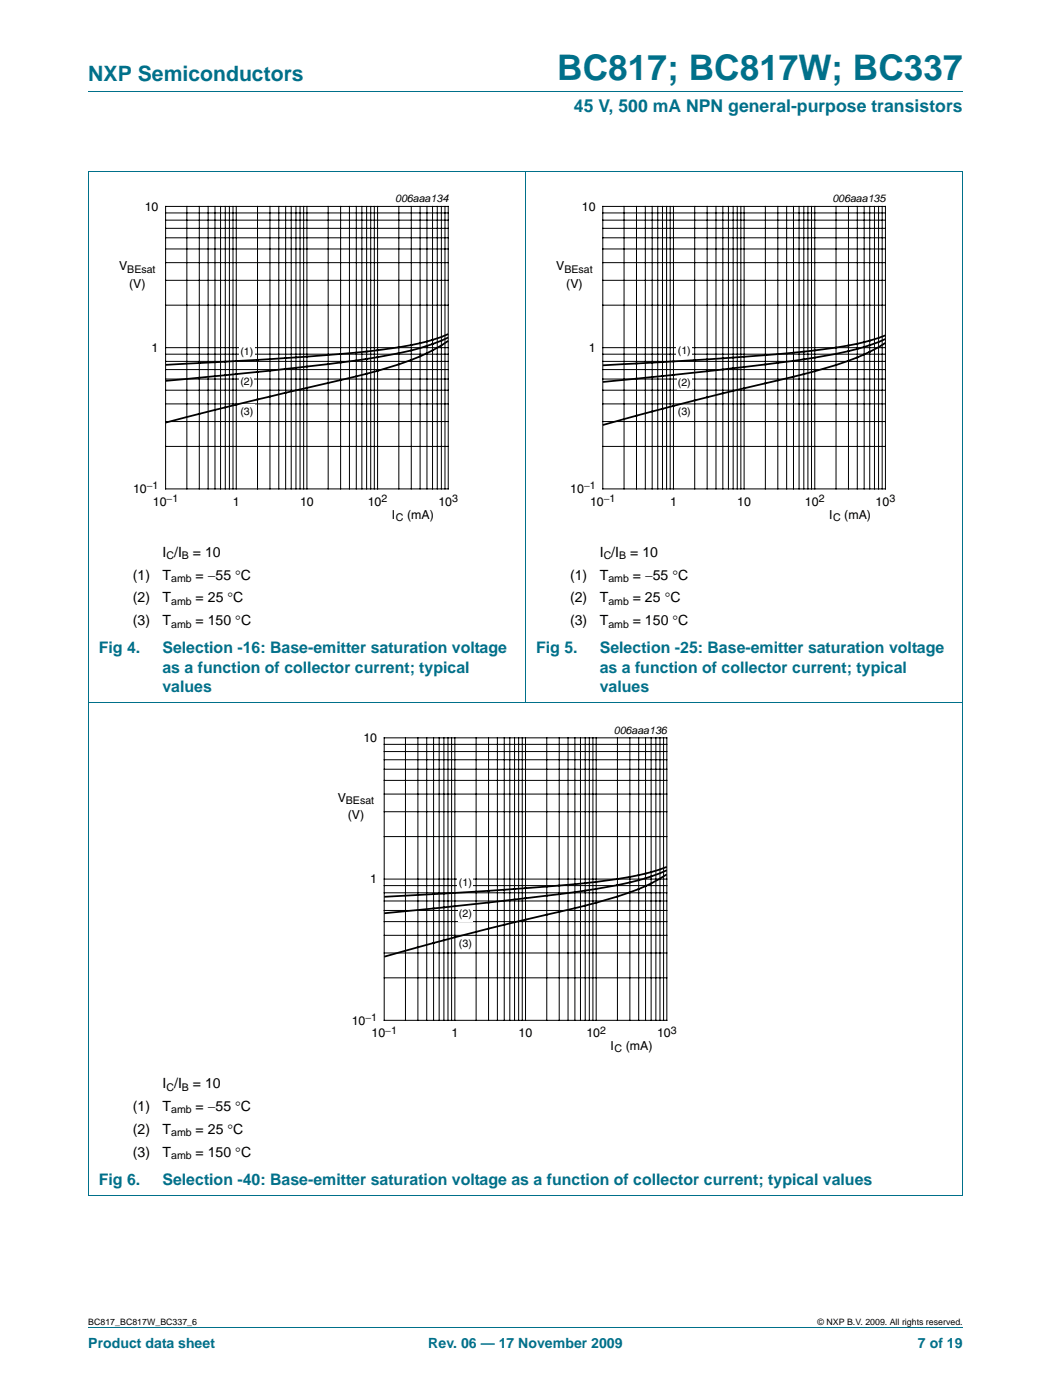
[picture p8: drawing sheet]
<svg xmlns="http://www.w3.org/2000/svg" width="210mm" height="280mm" viewBox="0 0 210 280" stroke-linecap="round" stroke-linejoin="round" font-family="sans-serif">
<path d="M17.6 18.3h174.7M17.6 34.2h174.7M17.6 34.2v204.6M104.9 34.2v106.2M192.3 34.2v204.6M17.6 140.4h174.7M17.6 238.8h174.7M17.6 265.3h174.7" fill="none" stroke="#00708a" stroke-width=".2"/>
<path d="M20.4 38.4h81.8v66.4h-81.8z" fill="none" stroke="#fff" stroke-width=".2"/>
<g fill="none" stroke="#000" stroke-width=".2">
<path d="M33.1 41.2h56.4v56.5h-56.4zM33.1 56h56.4M33.1 52.5h56.4M33.1 49.7h56.4M33.1 47.5h56.4M33.1 45.6h56.4M33.1 44h56.4M33.1 42.6h56.4M37.3 41.2v56.5M39.8 41.2v56.5M41.6 41.2v56.5M42.9 41.2v56.5"/>
<path d="M44 41.2v56.5M45 41.2v56.5M45.8 41.2v56.5M46.5 41.2v56.5M47.2 41.2v56.5M51.4 41.2v56.5M53.9 41.2v56.5M55.7 41.2v56.5M57 41.2v56.5M58.2 41.2v56.5M59.1 41.2v56.5M59.9 41.2v56.5"/>
<path d="M60.6 41.2v56.5M61.3 41.2v56.5M65.5 41.2v56.5M68 41.2v56.5M69.8 41.2v56.5M71.2 41.2v56.5M72.3 41.2v56.5M73.2 41.2v56.5M74 41.2v56.5M74.8 41.2v56.5M75.4 41.2v56.5M79.7 41.2v56.5"/>
<path d="M82.1 41.2v56.5M83.9 41.2v56.5M85.3 41.2v56.5M86.4 41.2v56.5M87.3 41.2v56.5M88.1 41.2v56.5M88.9 41.2v56.5M33.1 78h56.4M33.1 75.7h56.4M33.1 73.9h56.4M33.1 72.2h56.4M33.1 70.8h56.4"/>
<path d="M33.1 69.5h56.4M33.1 61h56.4M33.1 89.2h56.4M33.1 84.2h56.4M33.1 80.7h56.4"/>
</g>
<g fill="#fff">
<path d="M47.7 68.8h3.1v3h-3.1z"/>
<path d="M47.8 74.8h3v2.9h-3z"/>
<path d="M47.7 80.9h3.1v2.9h-3.1z"/>
</g>
<path d="M89.5 68.1a37.3 37.3 0 0 1-9.9 4.7 391.7 391.7 0 0 1-25.7 6.4l-20.8 5.2M89.5 66.8l-3.1 1.1a90.9 90.9 0 0 1-18.4 2.8l-14.1 1.1-20.8 1.1M89.5 67.4l-4.2 1.7a84.1 84.1 0 0 1-14.1 2.9l-17.3 2.1-20.8 2" fill="none" stroke="#000" stroke-width=".35"/>
<path d="M107.7 38.4h81.8v66.4h-81.8z" fill="none" stroke="#fff" stroke-width=".2"/>
<g fill="none" stroke="#000" stroke-width=".2">
<path d="M120.4 41.2h56.4v56.5h-56.4zM120.4 56h56.4M120.4 52.5h56.4M120.4 49.7h56.4M120.4 47.5h56.4M120.4 45.6h56.4M120.4 44h56.4M120.4 42.6h56.4M124.6 41.2v56.5M127.1 41.2v56.5M128.9 41.2v56.5M130.3 41.2v56.5"/>
<path d="M131.4 41.2v56.5M132.3 41.2v56.5M133.1 41.2v56.5M133.8 41.2v56.5M134.5 41.2v56.5M138.7 41.2v56.5M141.2 41.2v56.5M143 41.2v56.5M144.4 41.2v56.5M145.5 41.2v56.5M146.4 41.2v56.5M147.2 41.2v56.5"/>
<path d="M148 41.2v56.5M148.6 41.2v56.5M152.9 41.2v56.5M155.3 41.2v56.5M157.1 41.2v56.5M158.5 41.2v56.5M159.6 41.2v56.5M160.5 41.2v56.5M161.4 41.2v56.5M162.1 41.2v56.5M162.7 41.2v56.5M167 41.2v56.5"/>
<path d="M169.5 41.2v56.5M171.2 41.2v56.5M172.6 41.2v56.5M173.7 41.2v56.5M174.6 41.2v56.5M175.5 41.2v56.5M176.2 41.2v56.5M120.4 78h56.4M120.4 75.7h56.4M120.4 73.9h56.4M120.4 72.2h56.4M120.4 70.8h56.4"/>
<path d="M120.4 69.5h56.4M120.4 61h56.4M120.4 89.2h56.4M120.4 84.2h56.4M120.4 80.7h56.4"/>
</g>
<g fill="#fff">
<path d="M135.1 68.8h3.1v2.9h-3.1z"/>
<path d="M135.2 75h2.9v2.9h-2.9z"/>
<path d="M135.1 80.9h3.1v2.9h-3.1z"/>
</g>
<path d="M176.8 67.7a57.3 57.3 0 0 1-16.3 4.1l-16.1 2-24 2.5M176.8 67a58.5 58.5 0 0 1-16.3 3.3l-19.3 1.5-20.8 1.2M176.8 68.5l-4.2 2.3a88.6 88.6 0 0 1-17.3 5.2 714.6 714.6 0 0 0-34.9 8.9" fill="none" stroke="#000" stroke-width=".35"/>
<path d="M64 144.6h81.9v66.3h-81.9z" fill="none" stroke="#fff" stroke-width=".2"/>
<g fill="none" stroke="#000" stroke-width=".2">
<path d="M76.7 147.4h56.5v56.5h-56.5zM76.7 158.7h56.5M76.7 155.9h56.5M76.7 153.7h56.5M76.7 151.8h56.5M76.7 150.2h56.5M76.7 148.7h56.5M81 147.4v56.5M83.5 147.4v56.5M85.2 147.4v56.5M86.6 147.4v56.5M87.7 147.4v56.5"/>
<path d="M88.7 147.4v56.5M89.5 147.4v56.5M90.2 147.4v56.5M90.8 147.4v56.5M95.1 147.4v56.5M97.6 147.4v56.5M99.3 147.4v56.5M100.7 147.4v56.5M101.8 147.4v56.5M102.8 147.4v56.5M103.6 147.4v56.5M104.3 147.4v56.5"/>
<path d="M105 147.4v56.5M109.2 147.4v56.5M111.7 147.4v56.5M113.4 147.4v56.5M114.8 147.4v56.5M115.9 147.4v56.5M116.9 147.4v56.5M117.7 147.4v56.5M118.4 147.4v56.5M119.1 147.4v56.5M123.3 147.4v56.5M125.8 147.4v56.5"/>
<path d="M127.6 147.4v56.5M128.9 147.4v56.5M130 147.4v56.5M131 147.4v56.5M131.8 147.4v56.5M132.5 147.4v56.5M76.7 178.4h56.5M76.7 177h56.5M76.7 175.7h56.5M76.7 167.2h56.5M76.7 162.2h56.5M76.7 195.4h56.5"/>
<path d="M76.7 190.4h56.5M76.7 186.9h56.5M76.7 184.2h56.5M76.7 181.9h56.5M76.7 180h56.5"/>
</g>
<g fill="#fff">
<path d="M91.4 175.1h3.1v2.9h-3.1z"/>
<path d="M91.4 181.2h3v2.9h-3z"/>
<path d="M91.4 187.2h3.1v2.9h-3.1z"/>
</g>
<path d="M133.2 173.9a56.5 56.5 0 0 1-16.3 4.1l-19.3 2.3-20.9 2.2M133.2 173.2a59.9 59.9 0 0 1-16.3 3.3l-19.3 1.5-20.9 1.2M133.2 174.7a36.5 36.5 0 0 1-9.9 4.4l-6.4 1.9a703.2 703.2 0 0 0-40.2 10.2" fill="none" stroke="#000" stroke-width=".35"/>
<text font-size="7" fill="#00708a" x="111.3" y="16">BC817; BC817W; BC337</text>
<text font-size="4.2" fill="#00708a" x="17.6" y="16.2">NXP Semiconductors</text>
<text font-size="3.5" fill="#00708a" x="114.6" y="22.4">45 V, 500 mA NPN general-purpose transistors</text>
<g font-size="3.2" fill="#00708a">
<text x="19.7" y="130.5">Fig 4.</text>
<text x="32.5" y="130.5">Selection -16: Base-emitter saturation voltage</text>
<text x="107.1" y="130.5">Fig 5.</text>
<text x="119.8" y="130.5">Selection -25: Base-emitter saturation voltage</text>
<text x="32.4" y="134.4">as a function of collector current; typical</text>
<text x="119.8" y="134.4">as a function of collector current; typical</text>
<text x="32.4" y="138.3">values</text>
<text x="119.8" y="138.3">values</text>
<text x="19.7" y="236.7">Fig 6.</text>
<text x="32.5" y="236.7">Selection -40: Base-emitter saturation voltage as a function of collector current; typical values</text>
</g>
<g font-size="2.8">
<text x="32.4" y="111.2">I /I</text>
<text x="38.5" y="111.2">= 10</text>
<text x="119.8" y="111.2">I /I</text>
<text x="125.9" y="111.2">= 10</text>
<text x="26.5" y="115.8">(1)</text>
<text x="32.4" y="115.8">T</text>
<text x="39.1" y="115.8">= −55 °C</text>
<text x="113.9" y="115.8">(1)</text>
<text x="119.8" y="115.8">T</text>
<text x="126.4" y="115.8">= −55 °C</text>
<text x="26.5" y="125">(3)</text>
<text x="26.5" y="120.4">(2)</text>
<text x="32.4" y="125">T</text>
<text x="32.4" y="120.4">T</text>
<text x="39.1" y="125">= 150 °C</text>
<text x="39.1" y="120.4">= 25 °C</text>
<text x="113.9" y="125">(3)</text>
<text x="113.9" y="120.4">(2)</text>
<text x="119.8" y="125">T</text>
<text x="119.8" y="120.4">T</text>
<text x="126.4" y="125">= 150 °C</text>
<text x="126.4" y="120.4">= 25 °C</text>
<text x="26.5" y="222">(1)</text>
<text x="32.4" y="222">T</text>
<text x="32.4" y="217.4">I /I</text>
<text x="38.5" y="217.4">= 10</text>
<text x="39.1" y="222">= −55 °C</text>
<text x="26.5" y="226.6">(2)</text>
<text x="32.4" y="226.6">T</text>
<text x="39.1" y="226.6">= 25 °C</text>
<text x="26.5" y="231.2">(3)</text>
<text x="32.4" y="231.2">T</text>
<text x="39.1" y="231.2">= 150 °C</text>
</g>
<g font-size="2.8" fill="#00708a">
<text x="17.6" y="269.3">Product data sheet</text>
<text x="85.5" y="269.3">Rev. 06 — 17 November 2009</text>
<text x="183.3" y="269.3">7 of 19</text>
</g>
<g font-size="2.5">
<text x="28.9" y="42.1">10</text>
<text x="116.2" y="42.1">10</text>
<text x="23.8" y="54">V</text>
<text x="25.8" y="57.5">(V)</text>
<text x="111.1" y="54">V</text>
<text x="113.1" y="57.5">(V)</text>
<text x="30.3" y="70.3">1</text>
<text x="117.6" y="70.3">1</text>
<text x="26.6" y="98.5">10</text>
<text x="30.5" y="101.1">10</text>
<text x="46.5" y="101.1">1</text>
<text x="59.9" y="101.1">10</text>
<text x="73.4" y="101.1">10</text>
<text x="87.6" y="101.1">10</text>
<text x="113.9" y="98.5">10</text>
<text x="117.8" y="101.1">10</text>
<text x="133.8" y="101.1">1</text>
<text x="147.2" y="101.1">10</text>
<text x="160.8" y="101.1">10</text>
<text x="174.9" y="101.1">10</text>
<text x="78.3" y="103.6">I</text>
<text x="81.3" y="103.6">(mA)</text>
<text x="165.6" y="103.6">I</text>
<text x="168.6" y="103.6">(mA)</text>
<text x="72.6" y="148.3">10</text>
<text x="67.4" y="160.2">V</text>
<text x="69.4" y="163.7">(V)</text>
<text x="73.9" y="176.5">1</text>
<text x="70.2" y="204.7">10</text>
<text x="74.2" y="207.3">10</text>
<text x="90.2" y="207.3">1</text>
<text x="103.6" y="207.3">10</text>
<text x="117.1" y="207.3">10</text>
<text x="121.9" y="209.8">I</text>
<text x="125" y="209.8">(mA)</text>
<text x="131.2" y="207.3">10</text>
</g>
<g font-size="2.1">
<text x="78.9" y="40.4">006aaa134</text>
<text x="166.2" y="40.4">006aaa135</text>
<text x="25.4" y="54.5">BEsat</text>
<text x="112.7" y="54.5">BEsat</text>
<text x="48" y="70.9">(1)</text>
<text x="135.4" y="70.8">(1)</text>
<text x="48" y="76.9">(2)</text>
<text x="135.4" y="77.1">(2)</text>
<text x="48" y="82.9">(3)</text>
<text x="135.4" y="83">(3)</text>
<text x="29.3" y="97.8">−1</text>
<text x="33.3" y="100.3">−1</text>
<text x="76.2" y="100.3">2</text>
<text x="90.3" y="100.3">3</text>
<text x="116.6" y="97.8">−1</text>
<text x="120.6" y="100.3">−1</text>
<text x="163.5" y="100.3">2</text>
<text x="177.6" y="100.3">3</text>
<text x="79.1" y="104.1">C</text>
<text x="166.4" y="104.1">C</text>
<text x="33.2" y="111.7">C</text>
<text x="36.3" y="111.7">B</text>
<text x="120.6" y="111.7">C</text>
<text x="123.7" y="111.7">B</text>
<text x="34.2" y="116.3">amb</text>
<text x="121.5" y="116.3">amb</text>
<text x="34.2" y="125.5">amb</text>
<text x="34.2" y="120.9">amb</text>
<text x="121.5" y="125.5">amb</text>
<text x="121.5" y="120.9">amb</text>
<text x="122.6" y="146.6">006aaa136</text>
<text x="69.1" y="160.7">BEsat</text>
<text x="91.7" y="177.1">(1)</text>
<text x="91.7" y="183.2">(2)</text>
<text x="91.7" y="189.3">(3)</text>
<text x="73" y="204">−1</text>
<text x="76.9" y="206.5">−1</text>
<text x="119.9" y="206.5">2</text>
<text x="134" y="206.5">3</text>
<text x="122.7" y="210.3">C</text>
<text x="33.2" y="217.9">C</text>
<text x="36.3" y="217.9">B</text>
<text x="34.2" y="222.5">amb</text>
<text x="34.2" y="227.1">amb</text>
<text x="34.2" y="231.7">amb</text>
</g>
<g font-size="1.8">
<text x="17.6" y="264.7">BC817_BC817W_BC337_6</text>
<text x="163.3" y="264.7">© NXP B.V. 2009. All rights reserved.</text>
</g>
</svg>
